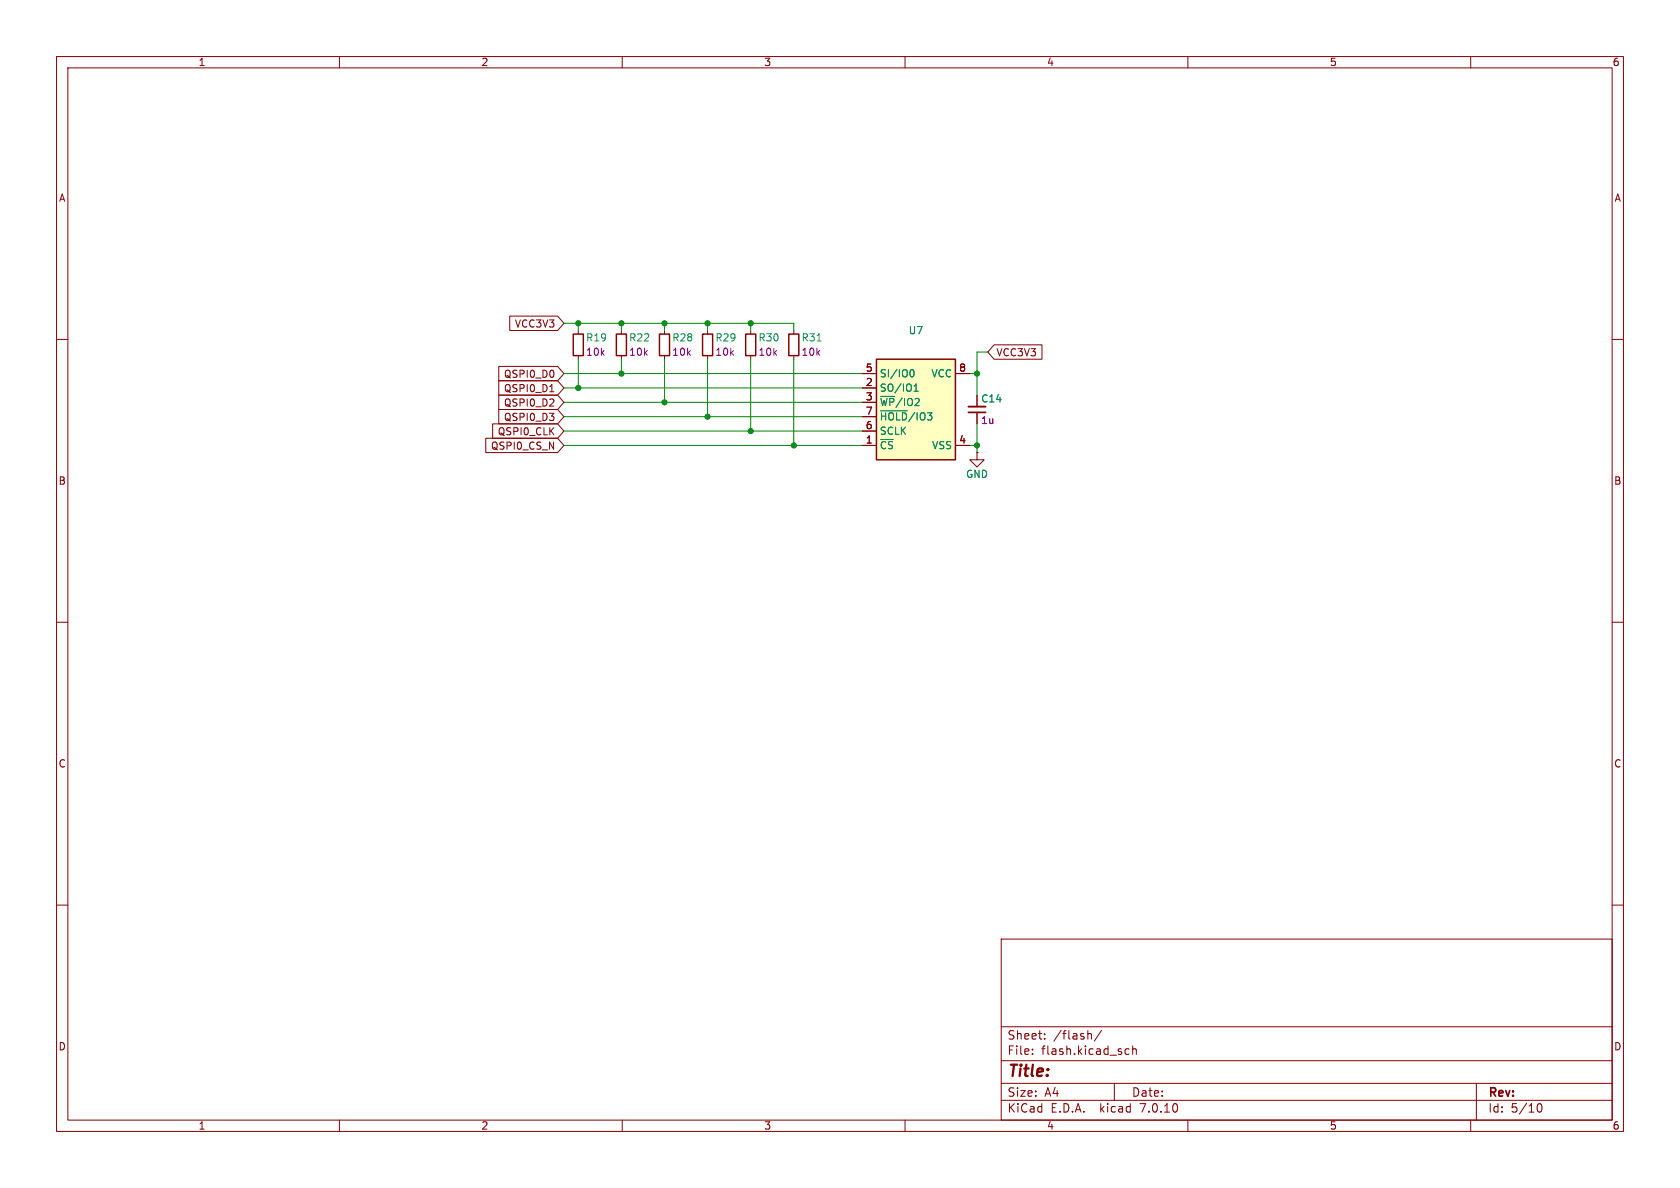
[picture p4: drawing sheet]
<svg xmlns="http://www.w3.org/2000/svg" width="297mm" height="210mm" viewBox="0 0 297 210" stroke-linecap="round" stroke-linejoin="round" font-family="sans-serif">
<g fill="none" stroke="#840000" stroke-width=".18">
<path d="M10 10h277v190h-277zM12 12h273v186h-273zM60 10v2M110 10v2M160 10v2M210 10v2M260 10v2M10 60h2M90.1 55.9h8.5l1.1 1.3-1.1 1.2h-8.5zM102.2 58.4v.7M109.9 58.4v.7M117.5 58.4v.7"/>
<path d="M125.1 58.4v.7M132.7 58.4v.7M140.3 58.4v.7M285 60h2M85.9 77.5h12.7l1.1 1.2-1.1 1.3h-12.7zM87.1 74.9h11.5l1.1 1.3-1.1 1.3h-11.5zM88.2 69.8h10.4l1.1 1.3-1.1 1.3h-10.4zM88.2 67.3h10.4l1.1 1.3-1.1 1.3h-10.4zM88.2 72.4h10.4l1.1 1.3-1.1 1.2h-10.4zM88.2 64.8h10.4l1.1 1.2-1.1 1.3h-10.4zM97.2 69.3h.7M102.2 62.9v.6"/>
<path d="M109.9 62.9v.6M117.5 62.9v.6M125.1 62.9v.6M132.7 62.9v.6M140.3 62.9v.6M152.4 78.7h2.5M152.4 68.6h2.5M152.4 71.1h2.5M152.4 66h2.5M152.4 76.2h2.5M152.4 73.7h2.5M168.9 78.7h2.5"/>
<path d="M168.9 66h2.5M172.7 69.9v2M172.7 72.9v2M175.7 61h8.5v2.5h-8.5l-1.1-1.3zM172.7 80v1.3h-1.3l1.3 1.3 1.3-1.3h-1.3M172.7 80h.1M10 110h2M285 110h2M10 160h2M285 160h2M177 166h108v32h-108zM60 198v2"/>
<path d="M110 198v2M160 198v2M177 194.5h108M177 191.5h108M177 187.5h108M177 181.5h108M182.5 186.3v.1M182.5 185.5v.1M184.7 183.6v.1M184.7 182.8v.1M192.5 182.7l.4 .1 .1 .1v.8M194.7 182.1l-1.2 2"/>
<path d="M197 191.5v3M199 186.3l.2 .1 .4-.1M199.6 185.5l-.4-.1-.2 .1M200.2 185.5l.3-.1 .3 .1 .1 .9M200.2 184.9v1.5M210 198v2M260 198v2M261 191.5v6.5M271.7 195.7l.2-.5 .2-.1a.8 .8 0 0 1 .5 .7 .8 .8 0 0 1-.5 .8l-.2-.1-.2-.5"/>
</g>
<path d="M101.3 59.1h1.8v3.8h-1.8zM109 59.1h1.7v3.8h-1.7zM116.6 59.1h1.8v3.8h-1.8zM124.2 59.1h1.8v3.8h-1.8zM131.8 59.1h1.8v3.8h-1.8zM139.4 59.1h1.8v3.8h-1.8zM154.9 63.5h14v17.8h-14z" fill="none" stroke="#840000" stroke-width=".25"/>
<path d="M144.4 60.3h.8M155.7 72.6h4.7M161 65.5l.2-.2a.68 .68 0 0 1 .4 .7 .68 .68 0 0 1-.4 .6l-.2-.1M161.6 69.2h.7M161.6 68.3l.4-.4v1.3" fill="none" stroke="#008484" stroke-width=".18"/>
<path d="M171.2 72.9h3" fill="none" stroke="#840000" stroke-width=".3"/>
<path d="M171.2 71.9h3" fill="none" stroke="#840000" stroke-width=".33"/>
<path d="M154.9 63.5h14v17.8h-14z" fill="#ffffc2" stroke="#ffffc2" stroke-width=".18"/>
<g fill="none" stroke="#008400" stroke-width=".18">
<path d="M99.7 57.2h40.6v1.2M102.2 57.2v1.2M109.9 57.2v1.2M117.5 57.2v1.2M125.1 57.2v1.2M132.7 57.2v1.2M99.7 78.7h52.7M99.7 76.2h52.7M99.7 66h52.7M99.7 71.1h52.7M99.7 73.7h52.7M99.7 68.6h52.7"/>
<path d="M102.2 63.5v5.1M109.9 63.5v2.5M117.5 63.5v7.6M125.1 63.5v10.2M132.7 63.5v12.7M140.3 63.5v15.2M171.4 78.7h1.3M171.4 66h1.3M172.7 74.9v5.1M174.6 62.2h-1.9v7.7"/>
</g>
<g fill="#008400" stroke="#008400" stroke-width=".18">
<circle cx="172.7" cy="66" r=".46"/>
<circle cx="125.1" cy="73.7" r=".46"/>
<circle cx="132.7" cy="57.2" r=".46"/>
<circle cx="172.7" cy="78.7" r=".46"/>
<circle cx="117.5" cy="71.1" r=".46"/>
<circle cx="117.5" cy="57.2" r=".46"/>
<circle cx="125.1" cy="57.2" r=".46"/>
<circle cx="109.9" cy="57.2" r=".46"/>
<circle cx="102.2" cy="57.2" r=".46"/>
<circle cx="109.9" cy="66" r=".46"/>
<circle cx="102.2" cy="68.6" r=".46"/>
<circle cx="132.7" cy="76.2" r=".46"/>
<circle cx="140.3" cy="78.7" r=".46"/>
</g>
<text font-size="2.8" fill="#840000" x="178" y="190.9">Title:</text>
<g font-size="2.1" fill="#840000">
<text x="178" y="184">Sheet:</text>
<text x="186.2" y="184">/flash/</text>
<text x="178" y="186.7">File:</text>
<text x="184.1" y="186.7">flash.kicad_sch</text>
<text x="178" y="196.9">KiCad</text>
<text x="178" y="194.1">Size:</text>
<text x="184.7" y="194.1">A4</text>
<text x="185.7" y="196.9">E.D.A.</text>
<text x="194.6" y="196.9">kicad</text>
<text x="200" y="194.1">Date:</text>
<text x="201.8" y="196.9">7.0.10</text>
<text x="263" y="194.3">Rev:</text>
<text x="263" y="196.9">Id:</text>
<text x="267.1" y="196.9">5/10</text>
</g>
<g font-size="1.8" fill="#840000">
<text x="35" y="11.9">1</text>
<text x="85" y="11.9">2</text>
<text x="135" y="11.9">3</text>
<text x="185" y="11.9">4</text>
<text x="235" y="11.9">5</text>
<text x="285" y="11.9">6</text>
<text x="10.3" y="35.9">A</text>
<text x="285.3" y="35.9">A</text>
<text x="90.9" y="58.1">VCC3V3</text>
<text x="153" y="65.8">5</text>
<text x="169.5" y="65.8">8</text>
<text x="176.1" y="63.2">VCC3V3</text>
<text x="89" y="69.5">QSPI0_D1</text>
<text x="89" y="67">QSPI0_D0</text>
<text x="153" y="68.3">2</text>
<text x="153" y="70.9">3</text>
<text x="87.9" y="77.2">QSPI0_CLK</text>
<text x="89" y="72.1">QSPI0_D2</text>
<text x="89" y="74.6">QSPI0_D3</text>
<text x="153" y="75.9">6</text>
<text x="153" y="73.4">7</text>
<text x="86.7" y="79.7">QSPI0_CS_N</text>
<text x="153" y="78.5">1</text>
<text x="169.5" y="78.5">4</text>
<text x="10.3" y="85.9">B</text>
<text x="285.3" y="85.9">B</text>
<text x="10.3" y="135.9">C</text>
<text x="285.3" y="135.9">C</text>
<text x="10.3" y="185.9">D</text>
<text x="285.3" y="185.9">D</text>
<text x="35" y="199.9">1</text>
<text x="85" y="199.9">2</text>
<text x="135" y="199.9">3</text>
<text x="185" y="199.9">4</text>
<text x="235" y="199.9">5</text>
<text x="285" y="199.9">6</text>
</g>
<g font-size="1.8" fill="#008484">
<text x="160.6" y="59.3">U7</text>
<text x="103.5" y="60.6">R19</text>
<text x="111.1" y="60.6">R22</text>
<text x="118.8" y="60.6">R28</text>
<text x="126.4" y="60.6">R29</text>
<text x="134" y="60.6">R30</text>
<text x="141.6" y="60.6">R31</text>
<text x="155.4" y="69.4">SO/IO1</text>
<text x="155.4" y="72">~{WP}/IO2</text>
<text x="155.4" y="66.9">SI/IO0</text>
<text x="164.6" y="66.9">VCC</text>
<text x="173.4" y="71.3">C14</text>
<text x="155.4" y="77.1">SCLK</text>
<text x="155.4" y="74.5">~{HOLD}/IO3</text>
<text x="155.4" y="79.6">~{CS}</text>
<text x="164.7" y="79.6">VSS</text>
<text x="170.7" y="84.7">GND</text>
</g>
<g font-size="1.8" fill="#840084">
<text x="103.5" y="63.1">10k</text>
<text x="111.1" y="63.1">10k</text>
<text x="118.7" y="63.1">10k</text>
<text x="126.4" y="63.1">10k</text>
<text x="134" y="63.1">10k</text>
<text x="141.6" y="63.1">10k</text>
<text x="173.4" y="75.2">1u</text>
</g>
</svg>
